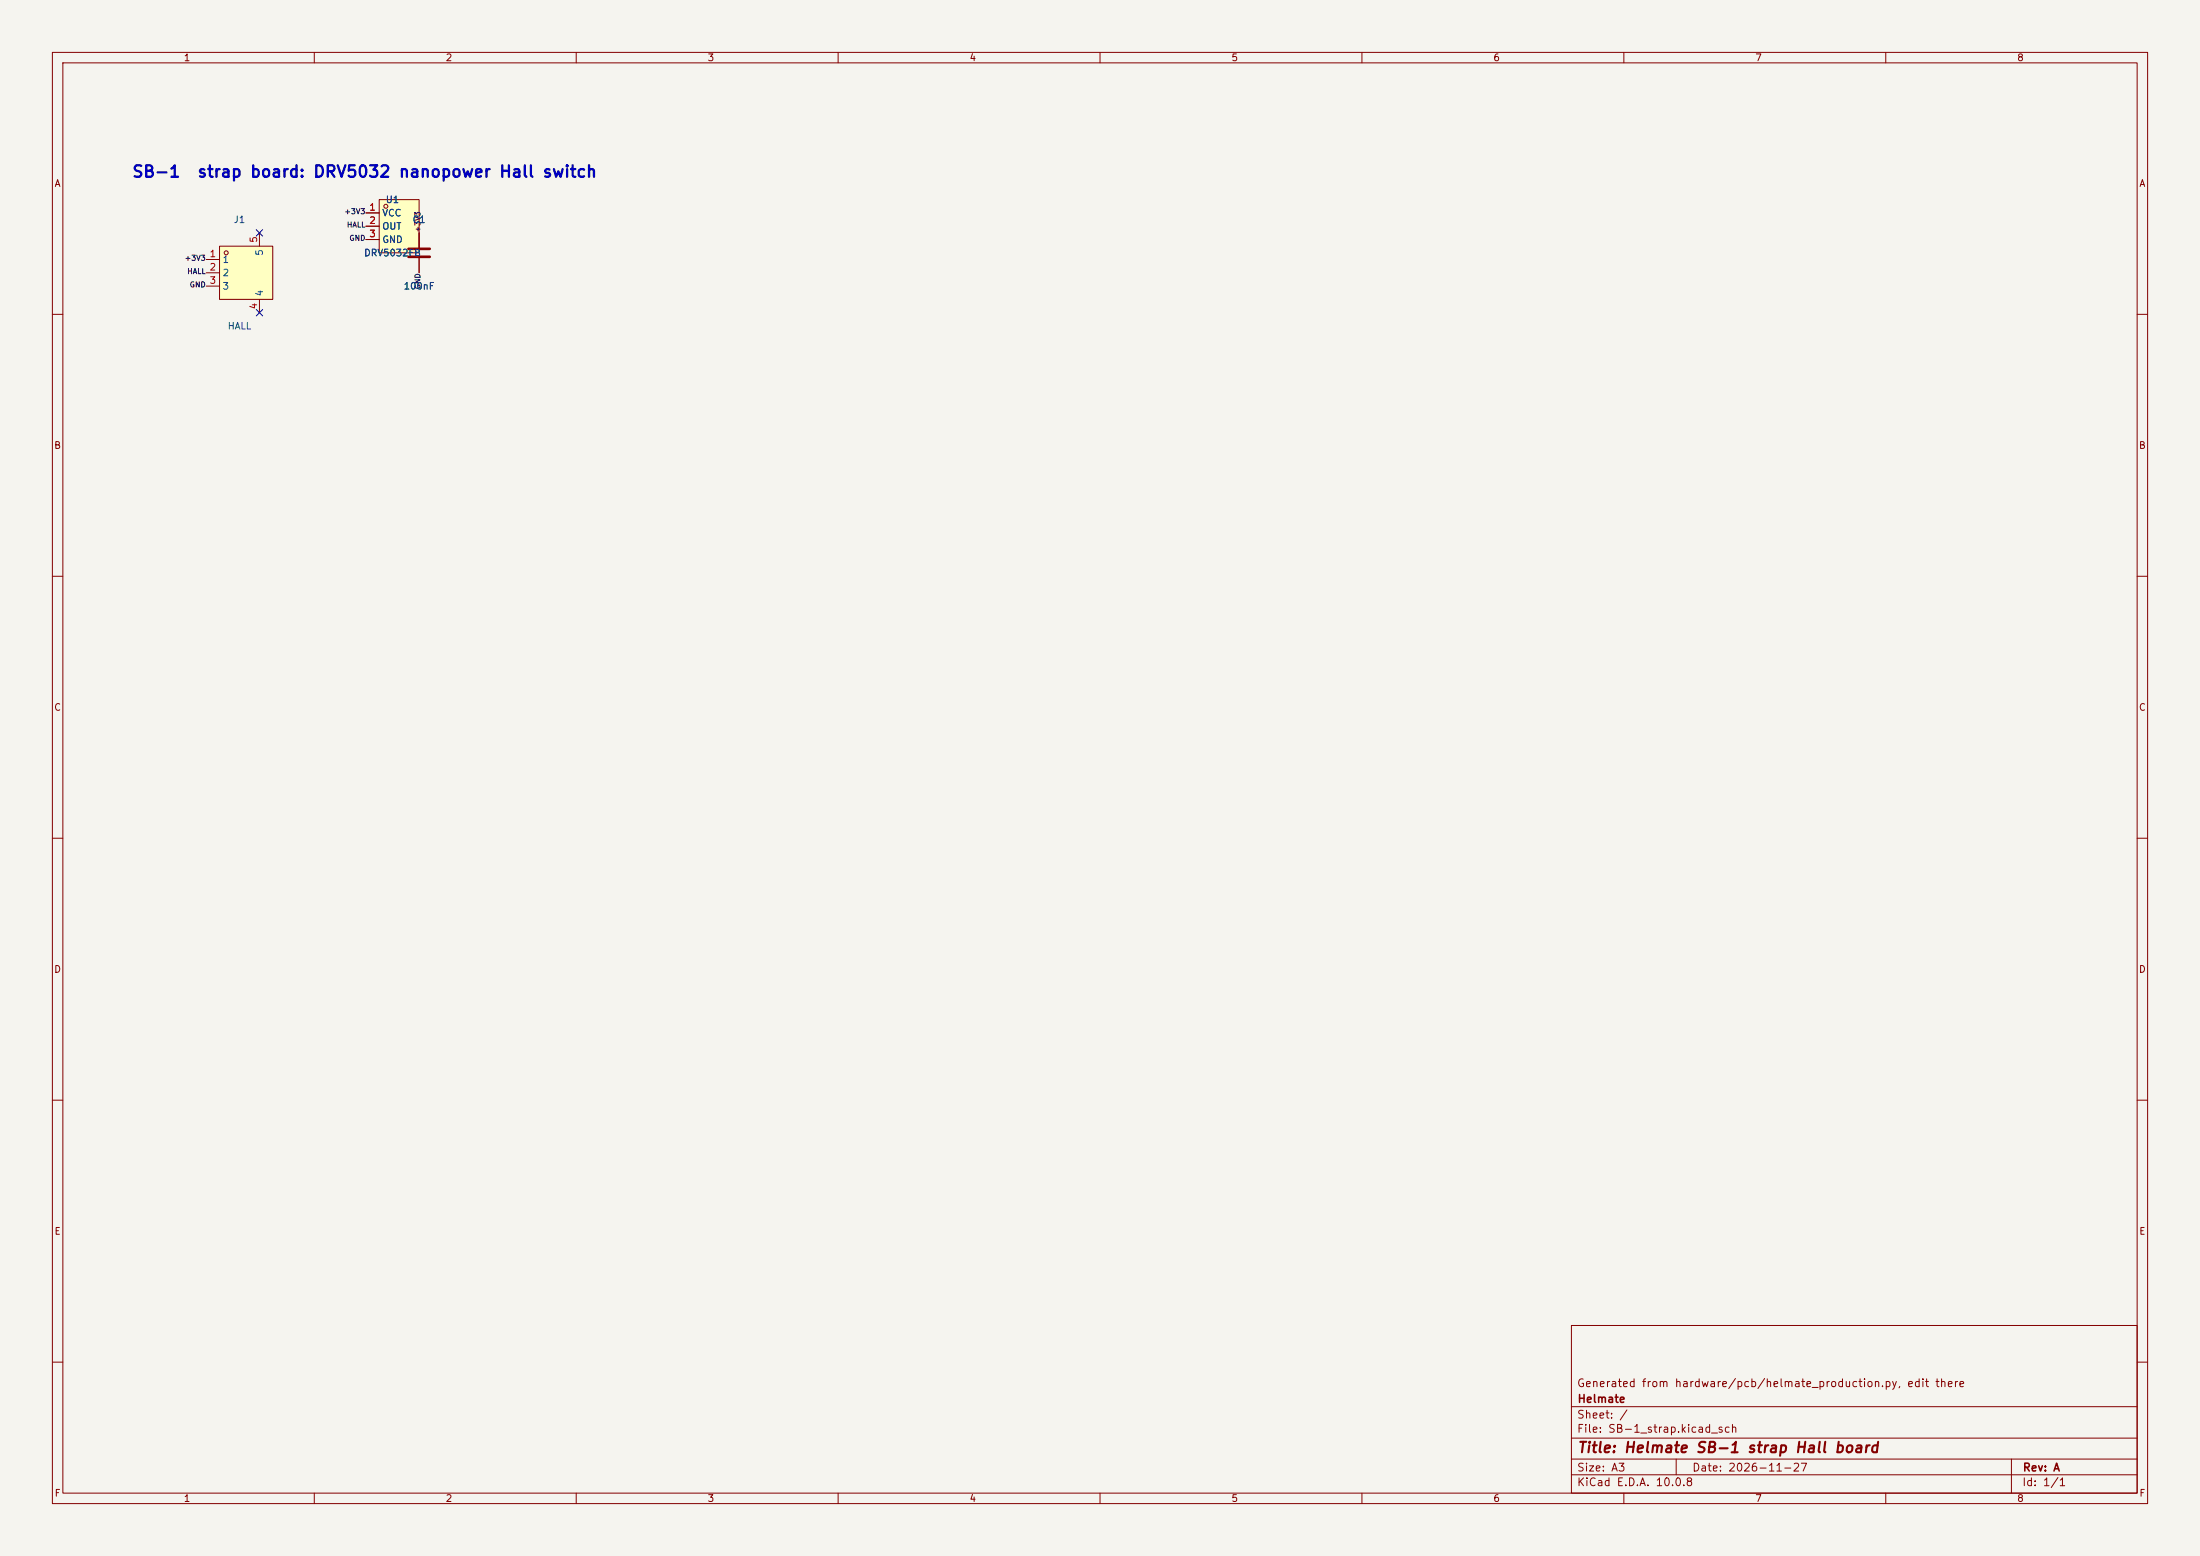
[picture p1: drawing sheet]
<svg xmlns="http://www.w3.org/2000/svg" width="420mm" height="297mm" viewBox="0 0 420 297" stroke-linecap="round" stroke-linejoin="round" font-family="sans-serif">
<path d="M0 0h420v297h-420z" fill="#f5f4ef" stroke="#f5f4ef" stroke-width=".19"/>
<g fill="none" stroke="#840000" stroke-width=".19">
<path d="M10 10h400v277h-400zM12 12h396v273h-396zM60 10v2M110 10v2M160 10v2M210 10v2M260 10v2M310 10v2M360 10v2M10 60h2M408 60h2M10 110h2"/>
<path d="M408 110h2M10 160h2M408 160h2M10 210h2M408 210h2M300 253h108v32h-108zM10 260h2M300 278.5h108M300 274.5h108M300 268.5h108M320 278.5v3M384 278.5v6.5"/>
<path d="M408 260h2M60 285v2M110 285v2M160 285v2M210 285v2M260 285v2M300 281.5h108M310 285v2M360 285v2"/>
</g>
<path d="M41.9 47h10.2v10.2h-10.2z" fill="#ffffc2"/>
<g fill="none" stroke="#840000" stroke-width=".19">
<path d="M39.4 49.5h2.5M39.4 52.1h2.5M39.4 54.6h2.5M41.9 47h10.2v10.2h-10.2zM49.5 44.5v2.5M49.5 57.2v2.5"/>
<circle cx="43.2" cy="48.3" r=".38"/>
</g>
<path d="M72.4 38.1h7.6v10.2h-7.6z" fill="#ffffc2"/>
<g fill="none" stroke="#840000" stroke-width=".19">
<path d="M72.4 38.1h7.6v10.2h-7.6zM69.8 40.6h2.6M69.8 43.2h2.6M69.8 45.7h2.6M80 44.5v2.7M80 49.3v2.8"/>
<circle cx="73.7" cy="39.4" r=".38"/>
</g>
<path d="M78 47.5h4M78 49h4" fill="none" stroke="#840000" stroke-width=".51"/>
<path d="M48.9 59.1l1.2 1.2M48.9 43.8l1.2 1.3M50.1 59.1l-1.2 1.2M50.1 43.8l-1.2 1.3" fill="none" stroke="#000084" stroke-width=".19"/>
<g font-size="2.2" fill="#0000c2">
<text x="25.1" y="34.4">SB-1</text>
<text x="37.5" y="34.4">strap board: DRV5032 nanopower Hall switch</text>
</g>
<text font-size="2" fill="#840000" x="301" y="277.8">Title: Helmate SB-1 strap Hall board</text>
<g font-size="1.5" fill="#840000">
<text x="300.9" y="265.1">Generated from hardware/pcb/helmate_production.py, edit there</text>
<text x="301" y="268.1">Helmate</text>
<text x="300.9" y="273.8">File: SB-1_strap.kicad_sch</text>
<text x="300.9" y="271.1">Sheet: /</text>
<text x="300.9" y="281.2">Size: A3</text>
<text x="322.9" y="281.2">Date: 2026-11-27</text>
<text x="386" y="281.2">Rev: A</text>
<text x="300.9" y="284">KiCad E.D.A. 10.0.8</text>
<text x="385.9" y="284">Id: 1/1</text>
</g>
<g font-size="1.3" fill="#840000">
<text x="35" y="12">1</text>
<text x="85" y="12">2</text>
<text x="135" y="12">3</text>
<text x="185" y="12">4</text>
<text x="235" y="12">5</text>
<text x="285" y="12">6</text>
<text x="335" y="12">7</text>
<text x="385" y="12">8</text>
<text x="10.3" y="36">A</text>
<text x="408.3" y="36">A</text>
<text x="10.2" y="86">B</text>
<text x="408.2" y="86">B</text>
<text x="10.2" y="136">C</text>
<text x="408.2" y="136">C</text>
<text x="10.2" y="186">D</text>
<text x="408.2" y="186">D</text>
<text x="10.3" y="236">E</text>
<text x="408.3" y="236">E</text>
<text x="10.3" y="286">F</text>
<text x="35" y="287">1</text>
<text x="85" y="287">2</text>
<text x="135" y="287">3</text>
<text x="185" y="287">4</text>
<text x="235" y="287">5</text>
<text x="285" y="287">6</text>
<text x="335" y="287">7</text>
<text x="385" y="287">8</text>
<text x="408.3" y="286">F</text>
</g>
<g font-size="1.3" fill="#a90000">
<text x="70.4" y="40.5">1</text>
<text x="49.4" y="46.5" transform="rotate(-90 49.4 46.5)">5</text>
<text x="70.4" y="43">2</text>
<text x="70.4" y="45.6">3</text>
<text x="39.9" y="49.4">1</text>
<text x="39.9" y="51.9">2</text>
<text x="39.9" y="54.5">3</text>
<text x="49.4" y="59.2" transform="rotate(-90 49.4 59.2)">4</text>
</g>
<g font-size="1.3" fill="#006464">
<text x="72.9" y="41.6">VCC</text>
<text x="73.5" y="39.1">U1</text>
<text x="44.5" y="42.9">J1</text>
<text x="72.9" y="44.1">OUT</text>
<text x="72.9" y="46.7">GND</text>
<text x="78.6" y="42.9">C1</text>
<text x="42.4" y="50.5">1</text>
<text x="42.4" y="53">2</text>
<text x="50.5" y="48.9" transform="rotate(-90 50.5 48.9)">5</text>
<text x="69.4" y="49.2">DRV5032FB</text>
<text x="42.4" y="55.6">3</text>
<text x="50.5" y="56.7" transform="rotate(-90 50.5 56.7)">4</text>
<text x="76.9" y="55.6">100nF</text>
<text x="43.4" y="63.2">HALL</text>
</g>
<g font-size="1" fill="#0f0f0f">
<text x="65.6" y="41.1">+3V3</text>
<text x="66.1" y="43.7">HALL</text>
<text x="66.6" y="46.2">GND</text>
<text x="80.5" y="44.4" transform="rotate(-90 80.5 44.4)">+3V3</text>
<text x="35.2" y="50">+3V3</text>
<text x="35.6" y="52.6">HALL</text>
<text x="36.1" y="55.1">GND</text>
<text x="80.5" y="55.3" transform="rotate(-90 80.5 55.3)">GND</text>
</g>
</svg>
